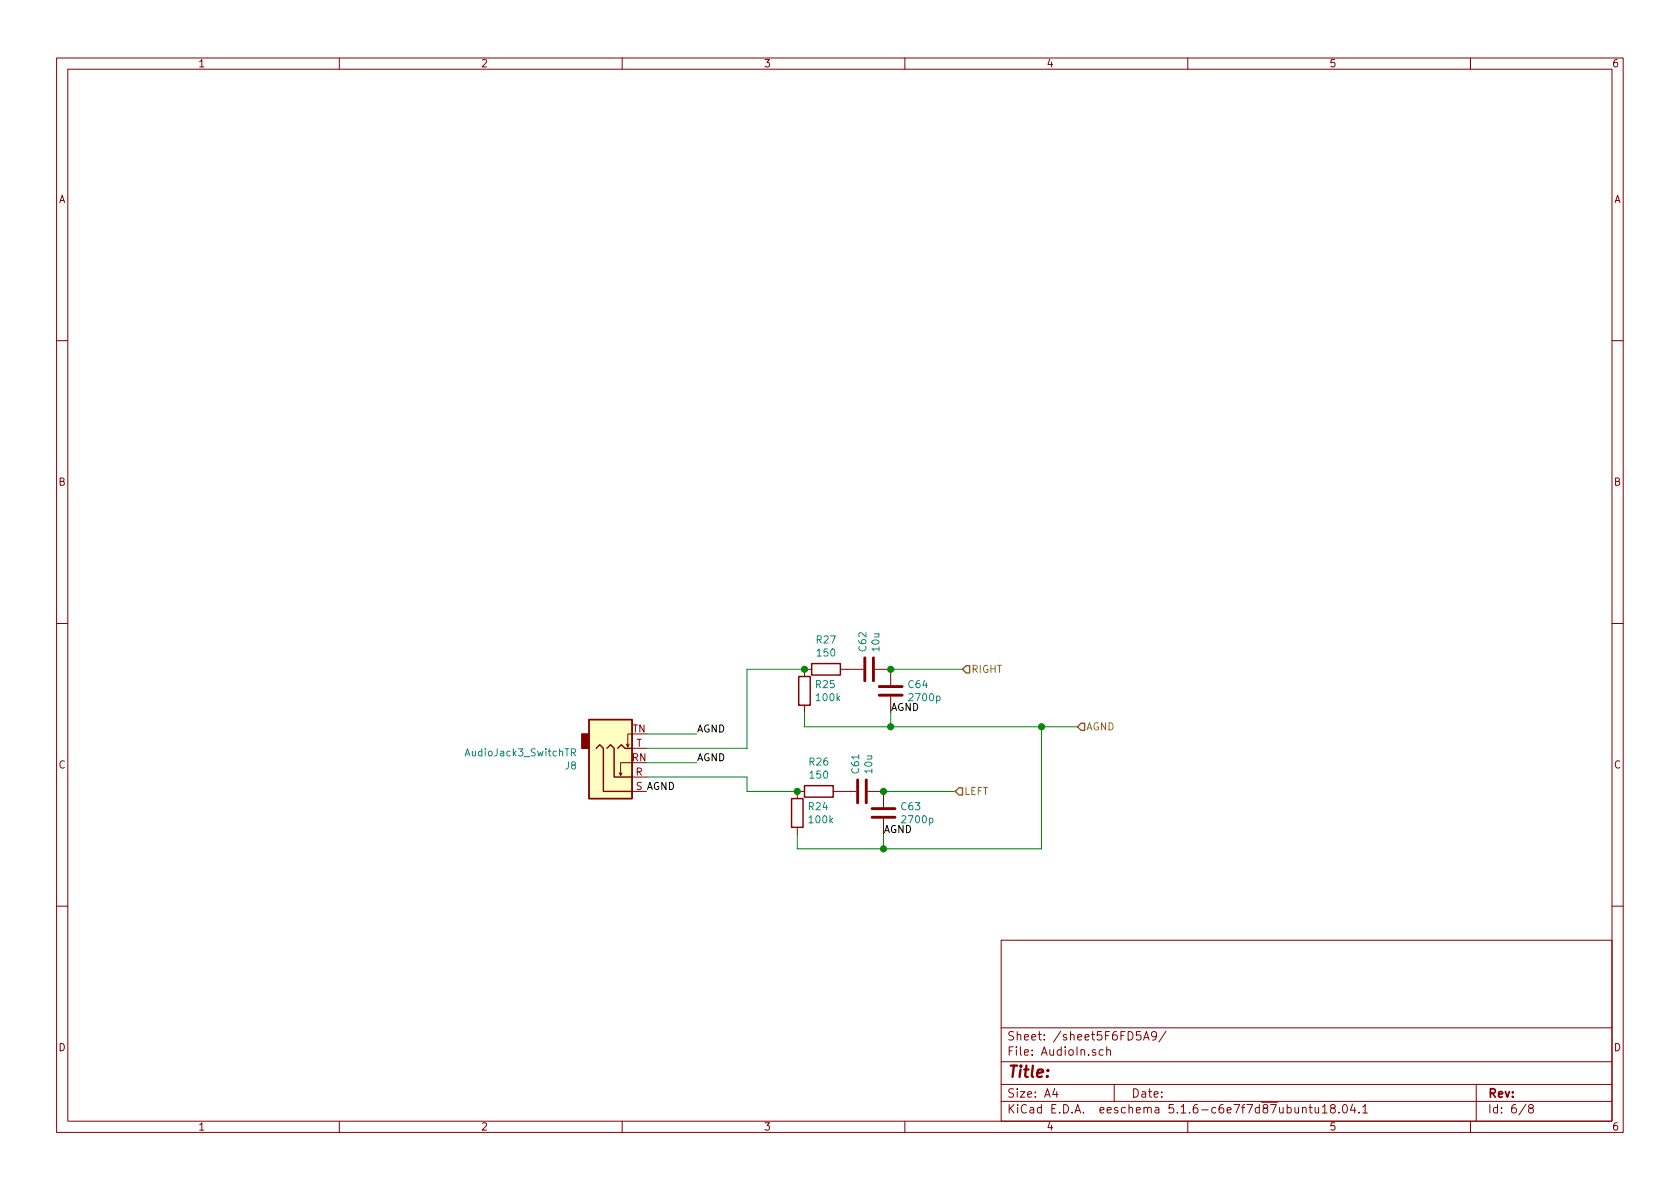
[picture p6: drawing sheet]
<svg xmlns="http://www.w3.org/2000/svg" width="297mm" height="210mm" viewBox="0 0 297 210" stroke-linecap="round" stroke-linejoin="round" font-family="sans-serif">
<g fill="none" stroke="#840000" stroke-width=".18">
<path d="M10 10.3h277v189.9h-277zM12 12.2h273v186.1h-273zM60 10.3v1.9M110 10.3v1.9M160 10.3v1.9M210 10.3v1.9M260 10.3v1.9M10 60.2h2M285 60.2h2M10 110.3h2M143.5 118.4h-1.3v1.2M148.6 118.4h4.1"/>
<path d="M154.7 118.4h2.8v2.8M285 110.3h2M110 136.6l-.3 .6M111.3 131.6l-.3 .5M111.8 129.8h-.8v2.3l-.3-.5M111.8 134.9h-2.1v2.3l-.2-.6M111.8 139.9h2.5M111.8 137.4h2.5M111.8 132.3h2.5M142.2 139.9h-1.2v1.3M142.2 124.7v1.3M147.3 139.9h4.1"/>
<path d="M153.4 139.9h2.8v2.8M157.5 123.2v2.8M141 146.3v1.3M156.2 144.8v2.8M10 160.2h2M177 166.3h108v32h-108zM285 160.2h2M60 198.3v1.9M110 198.3v1.9M160 198.3v1.9M177 194.8h108M177 191.8h108"/>
<path d="M177 187.8h108M177 181.8h108M186.5 192.5l-.4 1h1M186.8 193v1M195 185.7l-.4-.1-.3 .3 .1 .6 .2 .1 .4-.1M195.7 185.7h.1a.37 .37 0 0 1 .5 .1v.8M195.7 185.1v1.5M197 191.8v3M201.7 182.4h-.7l-.1 .7 .2-.1 .5 .1 .2 .2-.1 .5-.2 .1-.6-.1M202.2 183.9l.5-1.5 .5 1.5M202.3 183.5h.7M204.5 183.1l-.3 .3-.4-.1-.2-.2v-.4l.2-.2 .4-.1 .2 .2a1.19 1.19 0 0 1-.2 1.2l-.4 .1"/>
<path d="M206.2 182.3l-1.3 2M210 198.3v1.9M230.3 196l.2-.2 .4 .1v.9M231.4 195.8h.6M231.6 195.3v1.3l.4 .2M232.5 195.8v.8a.37 .37 0 0 0 .6 .1M233.1 195.8v1M233.8 195.8l.4-.5v1.5M233.8 196.8h.8M235.5 196l-.3-.3 .1-.2 .2-.2 .4 .1 .2 .2-.1 .2-.6 .2a.48 .48 0 0 0-.1 .7l.2 .1 .5-.1a.48 .48 0 0 0-.1-.7h-.1M236.7 196.7v.1M237.5 195.5l.2-.2a.81 .81 0 0 1 .6 .6 .81 .81 0 0 1-.3 .8l-.1 .1a.79 .79 0 0 1-.4-1.3z"/>
<path d="M239.1 195.2l-.3 1.1h.9M239.5 195.8v1M240.3 196.7v.1M240.9 195.8l.5-.5v1.5M240.9 196.8h.9M260 198.3v1.9M261 191.8v6.5M269.8 195.2l-1.2 2M270.6 196l-.3-.2v-.2l.3-.3h.2l.3 .3-.1 .2-.6 .2a.48 .48 0 0 0-.1 .7l.3 .1 .4-.1a.48 .48 0 0 0-.2-.7"/>
</g>
<path d="M141.2 119.6h2.1v5.1h-2.1zM143.5 117.3h5.1v2.1h-5.1zM104.1 127.2h7.7v14h-7.7zM105.4 132.3l.6-.6 .7 .6v7.6h5.1M107.3 132.3l.6-.6 .7 .6v5.1h3.2M109.2 132.3l.7-.6 .6 .6h1.3M142.2 138.9h5.1v2.1h-5.1zM140 141.2h2v5.1h-2z" fill="none" stroke="#840000" stroke-width=".25"/>
<path d="M152.9 116.3v4.1M154.4 116.3v4.1M151.6 137.9v4.1M153.2 137.9v4.1M155.4 122.9h4.1M155.4 121.4h4.1M154.2 144.5h4M154.2 143h4" fill="none" stroke="#840000" stroke-width=".51"/>
<path d="M104.1 127.2h7.7v14h-7.7z" fill="#ffffc2" stroke="#ffffc2" stroke-width=".18"/>
<path d="M102.9 129.8h1.2v2.5h-1.2z" fill="#840000" stroke="#840000" stroke-width=".25"/>
<path d="M101 133.1l.7-.1 .1-.2-.1-.3-.2-.1h-.5v1.3M101.3 133.1l.5 .6" fill="none" stroke="#008484" stroke-width=".18"/>
<path d="M142.2 118.4h-10.1v13.9h-17.8M157.5 118.4h12.7M114.3 137.4h17.8v2.5h8.9M114.3 134.9h8.9M114.3 129.8h8.9M142.2 126v2.5h48.3M156.2 139.9h12.7M157.5 126v2.5M184.1 128.5v21.6h-43.1v-2.5M156.2 147.6v2.5" fill="none" stroke="#008400" stroke-width=".18"/>
<path d="M170.8 117.7h.6v1.3h-.6l-.6-.6zM169.5 139.3h.7v1.3h-.7l-.6-.7zM191.1 127.9h.7v1.3h-.7l-.6-.7z" fill="none" stroke="#848400" stroke-width=".25"/>
<g fill="#008400" stroke="#008400" stroke-width=".25">
<circle cx="157.5" cy="118.4" r=".51"/>
<circle cx="184.2" cy="128.5" r=".51"/>
<circle cx="156.2" cy="150.1" r=".51"/>
<circle cx="141" cy="139.9" r=".51"/>
<circle cx="156.2" cy="139.9" r=".51"/>
<circle cx="157.5" cy="128.5" r=".51"/>
<circle cx="142.2" cy="118.4" r=".51"/>
</g>
<text font-size="2.8" fill="#840000" x="178" y="190.5">Title:</text>
<g font-size="2.1" fill="#840000">
<text x="178" y="184">Sheet: /sheet5F6FD5A9/</text>
<text x="178" y="186.7">File: AudioIn.sch</text>
<text x="178" y="196.9">KiCad E.D.A. eeschema 5.1.6-c6e7f7d87ubuntu18.04.1</text>
<text x="178" y="194.1">Size: A4</text>
<text x="200" y="194.1">Date:</text>
<text x="263" y="194.1">Rev:</text>
<text x="263" y="196.9">Id: 6/8</text>
</g>
<g font-size="1.8" fill="#840000">
<text x="35" y="11.9">1</text>
<text x="85" y="11.9">2</text>
<text x="135" y="11.9">3</text>
<text x="185" y="11.9">4</text>
<text x="235" y="11.9">5</text>
<text x="285" y="11.9">6</text>
<text x="10.4" y="35.9">A</text>
<text x="285.4" y="35.9">A</text>
<text x="10.4" y="85.9">B</text>
<text x="285.4" y="85.9">B</text>
<text x="111.9" y="129.5">TN</text>
<text x="10.4" y="135.9">C</text>
<text x="111.8" y="134.6">RN</text>
<text x="112.4" y="137.2">R</text>
<text x="112.5" y="132.1">T</text>
<text x="285.4" y="135.9">C</text>
<text x="10.4" y="185.9">D</text>
<text x="285.4" y="185.9">D</text>
<text x="35" y="199.9">1</text>
<text x="85" y="199.9">2</text>
<text x="135" y="199.9">3</text>
<text x="185" y="199.9">4</text>
<text x="235" y="199.9">5</text>
<text x="285" y="199.9">6</text>
</g>
<g font-size="1.8" fill="#008484">
<text x="144.4" y="113.8">R27</text>
<text x="144.6" y="116.1">150</text>
<text x="153.2" y="115.1" transform="rotate(-90 153.2 115.1)">C62</text>
<text x="155.5" y="115.1" transform="rotate(-90 155.5 115.1)">10u</text>
<text x="144.3" y="121.7">R25</text>
<text x="144.4" y="124">100k</text>
<text x="160.7" y="121.7">C64</text>
<text x="161" y="124">2700p</text>
<text x="82.6" y="133.8">AudioJack3_SwitchTR</text>
<text x="100" y="136.1">J8</text>
<text x="143.2" y="135.4">R26</text>
<text x="143.3" y="137.7">150</text>
<text x="151.9" y="136.7" transform="rotate(-90 151.9 136.7)">C61</text>
<text x="154.2" y="136.7" transform="rotate(-90 154.2 136.7)">10u</text>
<text x="143" y="143.3">R24</text>
<text x="159.4" y="143.3">C63</text>
<text x="143.2" y="145.6">100k</text>
<text x="159.7" y="145.6">2700p</text>
</g>
<g font-size="1.8" fill="#848400">
<text x="171.7" y="119">RIGHT</text>
<text x="192" y="129.2">AGND</text>
<text x="170.4" y="140.6">LEFT</text>
</g>
<g font-size="1.8">
<text x="157.5" y="125.7">AGND</text>
<text x="123.2" y="129.5">AGND</text>
<text x="123.2" y="134.6">AGND</text>
<text x="112.4" y="139.7">S AGND</text>
<text x="156.2" y="147.3">AGND</text>
</g>
</svg>
